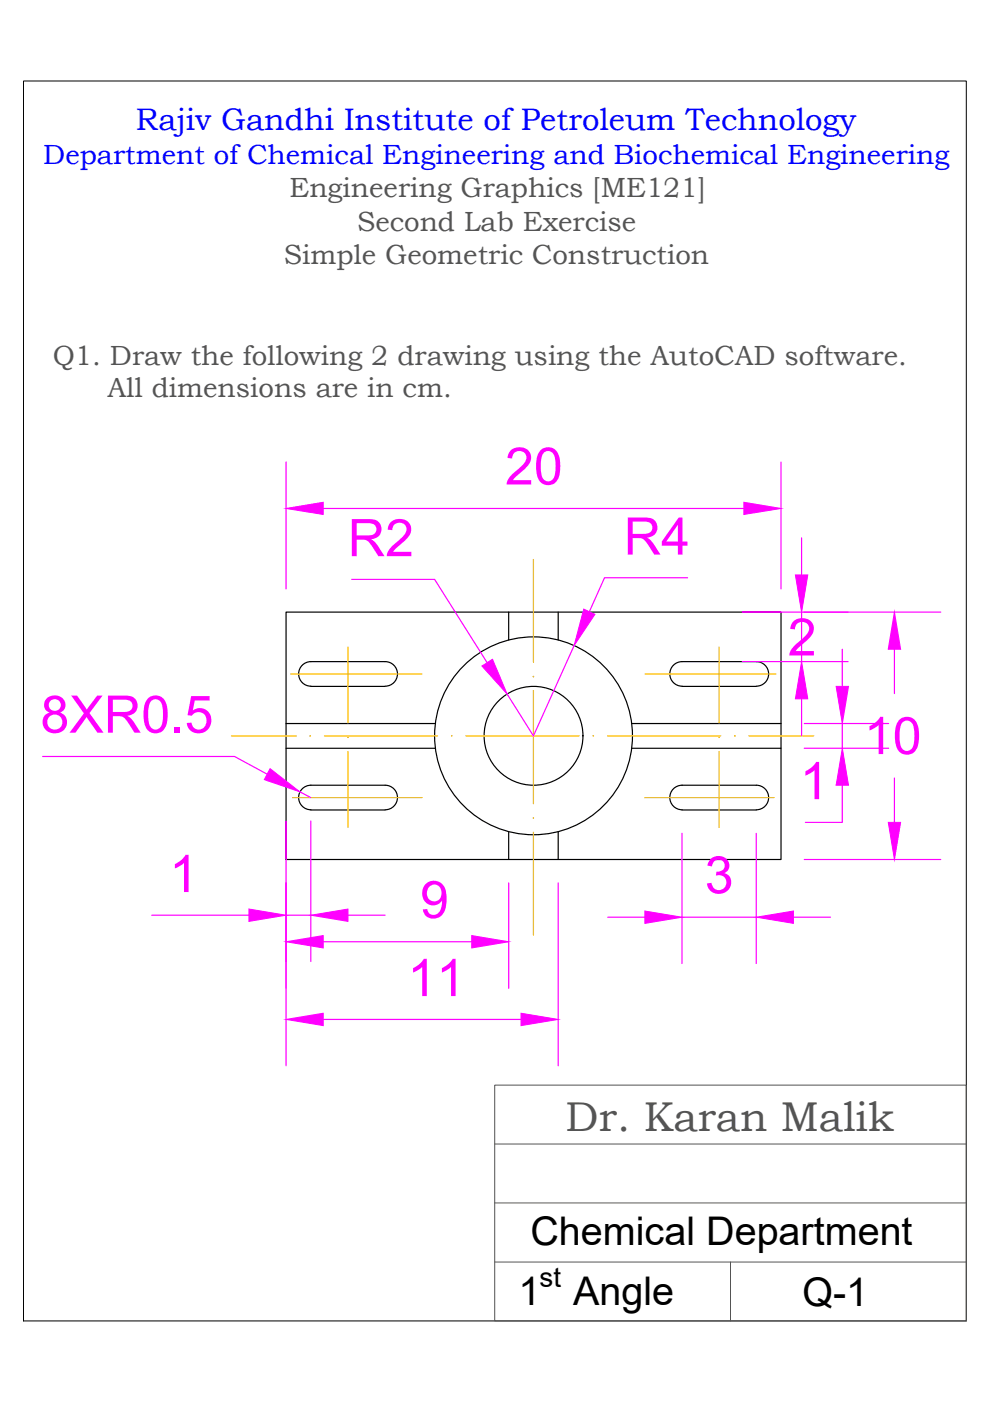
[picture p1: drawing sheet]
<svg xmlns="http://www.w3.org/2000/svg" width="210mm" height="297mm" viewBox="0 0 210 297" stroke-linecap="round" stroke-linejoin="round" font-family="sans-serif">
<!-- layer: Object -->
<g fill="none" stroke="#000" stroke-width=".25">
<path d="M60.6 129.8h105v52.4h-105zM107.9 129.8v5.9M118.3 129.8v5.9M60.6 158.7h31.7M60.6 153.4h31.7M65.9 140.3h15.7M65.9 145.5h15.7M65.9 140.3a2.6 2.6 0 0 0-2.6 2.6 2.6 2.6 0 0 0 2.6 2.6M81.7 140.3a2.6 2.6 0 0 1 2.6 2.6 2.6 2.6 0 0 1-2.6 2.6M133.9 158.7h31.7M133.9 153.4h31.7M144.6 145.5h15.7"/>
<path d="M144.6 145.5a2.6 2.6 0 0 1-2.6-2.6 2.6 2.6 0 0 1 2.6-2.6h15.7a2.6 2.6 0 0 1 2.7 2.6 2.6 2.6 0 0 1-2.6 2.6M65.9 171.7h15.7M65.9 166.5h15.7M65.9 166.5a2.6 2.6 0 0 0-2.6 2.6 2.6 2.6 0 0 0 2.6 2.6M81.7 166.5a2.6 2.6 0 0 1 2.6 2.6 2.6 2.6 0 0 1-2.6 2.6M107.9 176.3v5.9M118.3 176.3v5.9M144.6 171.7h15.7M144.6 171.7a2.6 2.6 0 0 1-2.6-2.6 2.6 2.6 0 0 1 2.6-2.6h15.8a2.6 2.6 0 0 1 2.6 2.6 2.6 2.6 0 0 1-2.6 2.6"/>
<circle cx="113.1" cy="156" r="21"/>
<circle cx="113.1" cy="156" r="10.5"/>
</g>
<!-- layer: Centre -->
<g fill="none" stroke="#ffbf00" stroke-width=".25">
<path d="M113.1 118.6v21.8M73.8 137.2v16.1M152.5 137.2v16.1M49.1 156h13.7M61.7 142.9h27.7M68.8 156h24M73.8 159.3v16.1M98.8 156h24M113.1 146.4v24M128.8 156h24M136.8 142.9h27.7M152.5 159.3v16.1"/>
<path d="M158.8 156h13.7M62 169.1h27.5M113.1 176.4v21.9M136.7 169.1h27.5"/>
</g>
<g fill="#ffbf00" stroke="#ffbf00" stroke-width=".21">
<path d="M113 143.5h.2z"/>
<path d="M155.7 156h.2z"/>
<path d="M125.7 156h.2z"/>
<path d="M95.7 156h.2z"/>
<path d="M65.7 156h.2z"/>
<path d="M152.4 156.3h.2z"/>
<circle cx="113.1" cy="173.4" r=".07"/>
<circle cx="73.8" cy="156.3" r=".07"/>
</g>
<!-- layer: Dimen -->
<g fill="none" stroke="#f0f" stroke-width=".25">
<path d="M60.6 97.9v27M165.6 97.9v27M68.5 107.8h89.2M170 114v7.9M74.6 122.8h17.5l11.2 17.7M121.7 136.8l-8.6 19.2-5.6-8.9M145.8 122.5h-17.6l-3.2 7.2M157.4 129.8h42.1M170 129.8v10.5M178.6 137.7v7.8M189.6 137.7v9.4M157.4 140.3h22.4"/>
<path d="M170 148.2v7.8M170.5 153.4h17.9M170.5 158.7h17.9M178.6 153.4v5.3M9 160.4h40.7l7 3.8M60.6 174.1v51.9M63.6 167.9l2.3 1.2M65.9 174.1v29.8M144.6 176.7v27.6M160.3 176.7v27.6M178.6 166.5v7.9h-7.8M189.6 165v9.4"/>
<path d="M32.2 194h20.6M60.6 194h5.3M68.5 199.7h31.5M73.8 194h7.8M107.9 187.2v22.3M118.3 187.2v38.8M128.8 194.5h7.9M144.6 194.5h15.7M168.2 194.5h7.9M170.5 182.2h29M68.5 216.1h42"/>
</g>
<g fill="#f0f" stroke="#f0f" stroke-width=".21">
<path d="M60.6 107.8l7.9-1.3v2.6z"/>
<path d="M157.7 106.5l7.9 1.3-7.9 1.3z"/>
<path d="M189.6 129.8l1.4 7.9h-2.7z"/>
<path d="M188.3 174.4h2.7l-1.4 7.8z"/>
<path d="M102.2 141.2l2.2-1.4 3.1 7.3z"/>
<path d="M123.8 129.1l2.3 1.1-4.4 6.6z"/>
<path d="M170 140.3l1.3 7.9h-2.7z"/>
<path d="M168.6 121.9h2.7l-1.3 7.9z"/>
<path d="M136.7 193.2l7.9 1.3-7.9 1.3z"/>
<path d="M160.3 194.5l7.9-1.3v2.6z"/>
<path d="M57.3 163l6.3 4.9-7.6-2.6z"/>
<path d="M60.6 199.7l7.9-1.3v2.6z"/>
<path d="M100 198.4l7.9 1.3-7.9 1.3z"/>
<path d="M60.6 216.1l7.9-1.3v2.7z"/>
<path d="M110.5 214.8l7.8 1.3-7.8 1.4z"/>
<path d="M65.9 194l7.9-1.3v2.7z"/>
<path d="M52.8 192.7l7.8 1.3-7.8 1.4z"/>
<path d="M177.3 145.5h2.6l-1.3 7.9z"/>
<path d="M178.6 158.7l1.3 7.8h-2.6z"/>
</g>
<!-- layer: 0 -->
<path d="M5 17.2h199.9v262.9h-199.9z" fill="none" stroke="#000" stroke-width=".21"/>
<!-- layer: Bounday -->
<path d="M104.9 230.1h100v50h-100zM104.9 242.6h100M104.9 255h100M104.9 267.6h100M154.9 267.6v12.5" fill="none" stroke="#545454" stroke-width=".21"/>
<g font-size="11" fill="#f0f">
<text x="107.1" y="102.7">20</text>
<text x="73.7" y="117.9">R2</text>
<text x="132.2" y="117.6">R4</text>
<text x="167" y="139">2</text>
<text x="8.6" y="155.3">8XR0.5</text>
<text x="183.2" y="159.9">10</text>
<text x="169.6" y="169.4">1</text>
<text x="35.9" y="189.1">1</text>
<text x="149.4" y="189.4">3</text>
<text x="89.1" y="194.6">9</text>
<text x="86.4" y="211.2">11</text>
</g>
<text font-size="8.8" fill="#545454" x="119.9" y="239.9">Dr. Karan Malik</text>
<g font-size="8.4">
<text x="112.5" y="263.9">Chemical Department</text>
<text x="109.9" y="276.6">1</text>
<text x="121.5" y="276.6">Angle</text>
<text x="170.1" y="277">Q-1</text>
</g>
<text font-size="6.6" fill="#00f" x="28.8" y="27.6">Rajiv Gandhi Institute of Petroleum Technology</text>
<text font-size="5.9" fill="#00f" x="9.2" y="34.8">Department of Chemical Engineering and Biochemical Engineering</text>
<g font-size="5.9" fill="#545454">
<text x="61.4" y="41.9">Engineering Graphics [ME121]</text>
<text x="75.7" y="48.9">Second Lab Exercise</text>
<text x="60.2" y="55.9">Simple Geometric Construction</text>
<text x="11.2" y="77.4">Q1. Draw the following 2 drawing using the AutoCAD software.</text>
<text x="22.8" y="84.3">All dimensions are in cm.</text>
</g>
<text font-size="5.9" x="114.4" y="272.9">st</text>
</svg>
